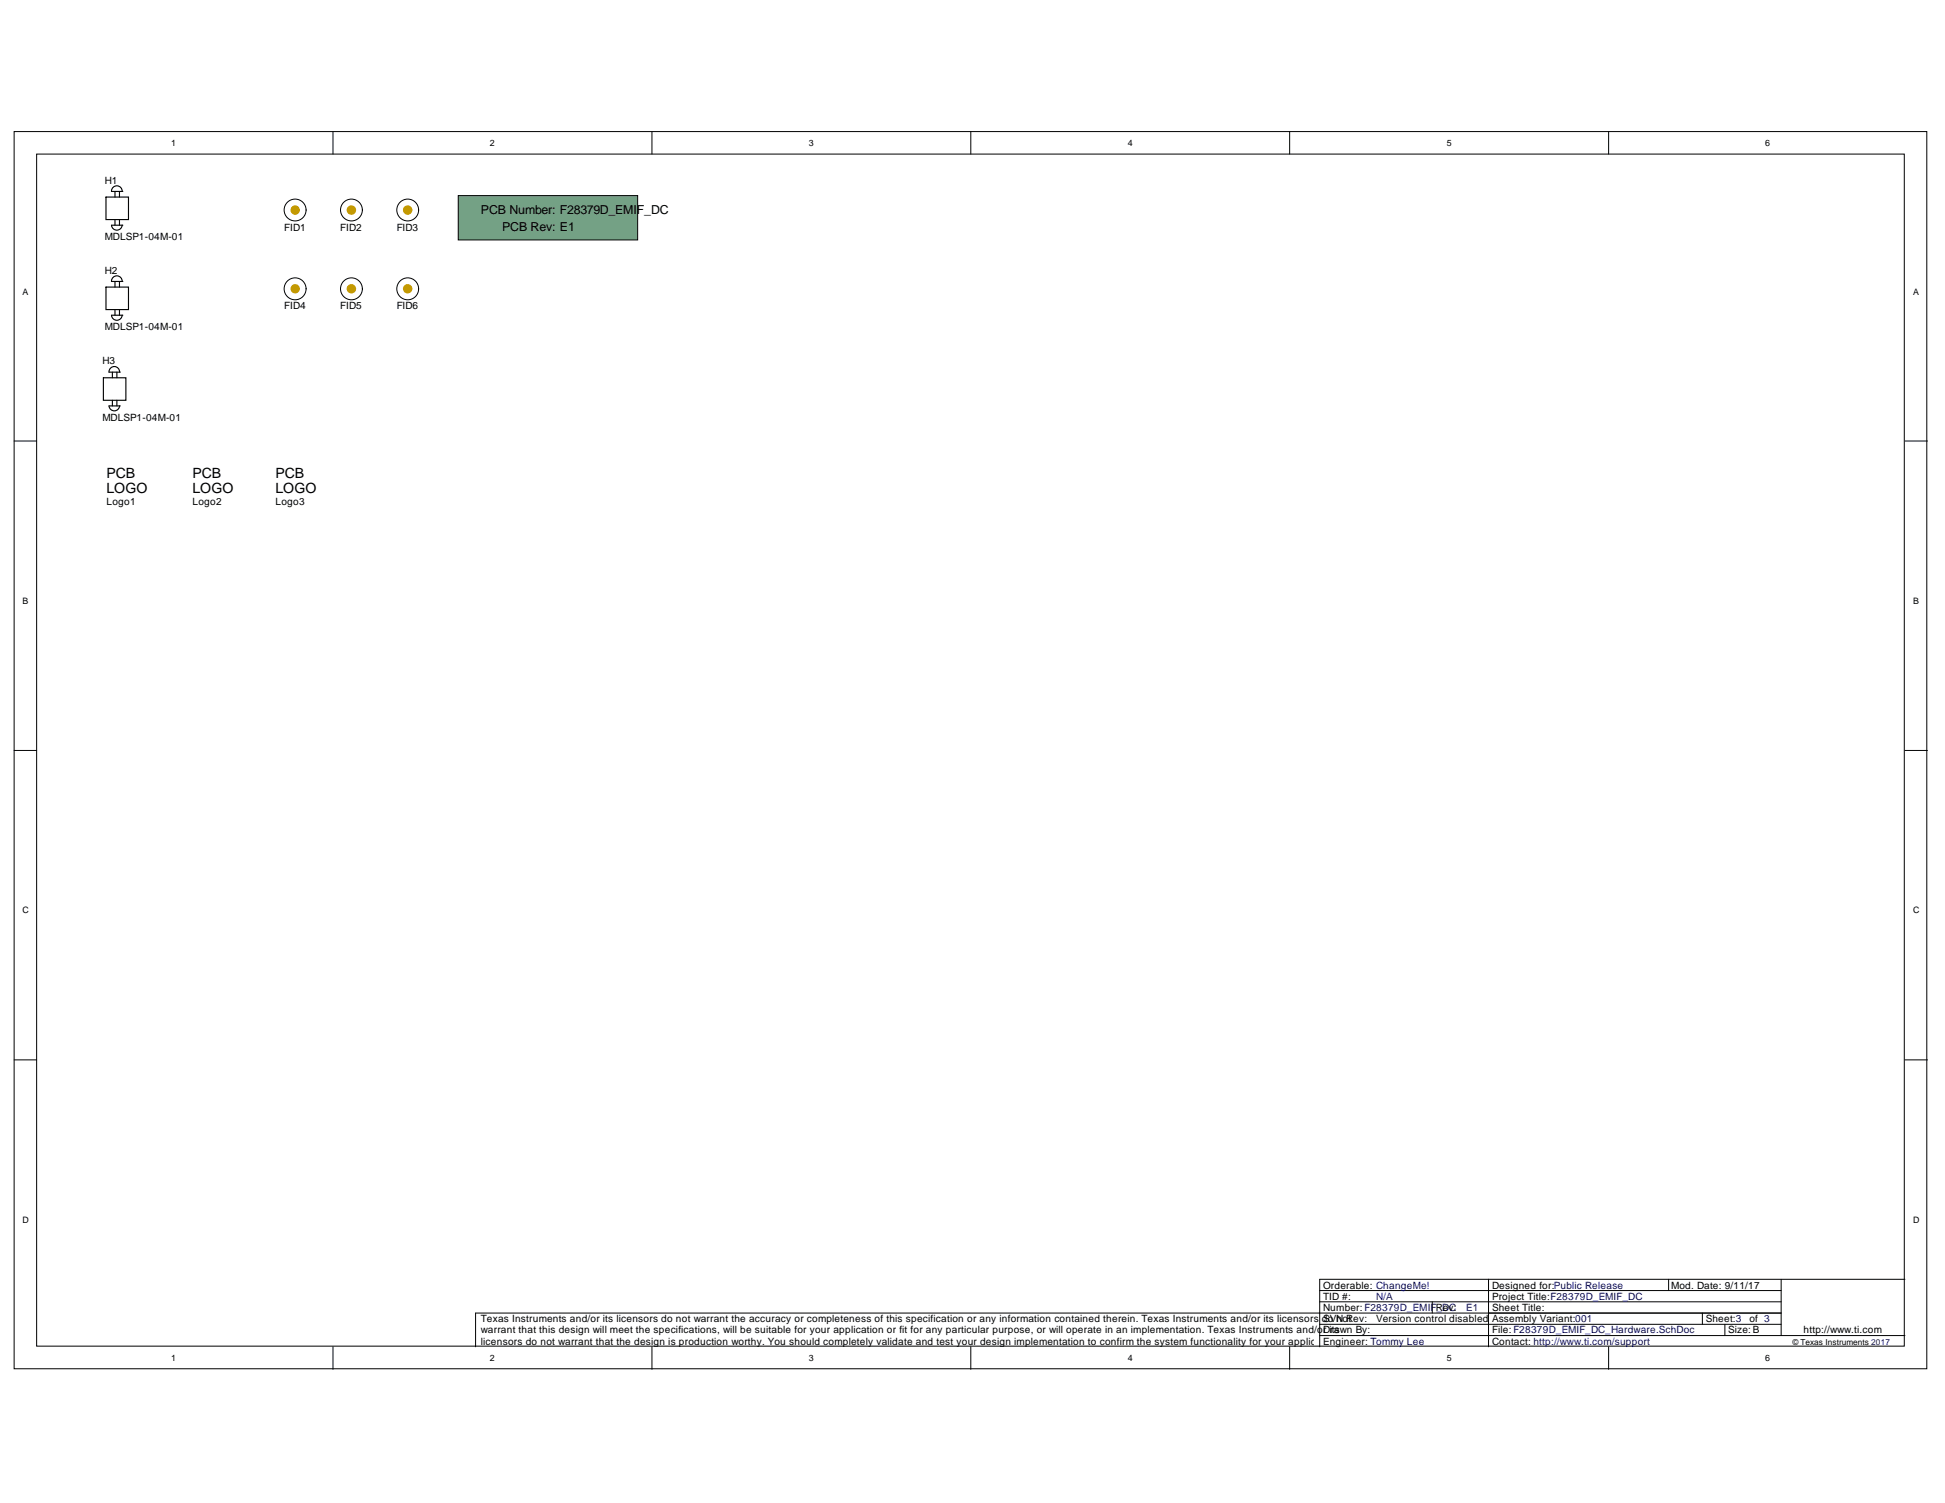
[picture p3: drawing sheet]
<svg xmlns="http://www.w3.org/2000/svg" width="279mm" height="216mm" viewBox="0 0 279 216" stroke-linecap="round" stroke-linejoin="round" font-family="sans-serif">
<g fill="#fff" stroke="#000" stroke-width=".14">
<path d="M2 18.9h274.8v177.7h-274.8z"/>
<path d="M5.3 22.1h268.3v171.3h-268.3z"/>
</g>
<g fill="none" stroke="#000" stroke-width=".14">
<path d="M47.8 18.9v3.2M93.7 18.9v3.2M139.5 18.9v3.2M185.3 18.9v3.2M231.1 18.9v3.2M2 63.4h3.3M273.6 63.4h3.3M2 107.8h3.3M273.6 107.8h3.3M2 152.2h3.3M273.6 152.2h3.3M47.8 193.5v3.2"/>
<path d="M93.7 193.5v3.2M139.5 193.5v3.2M185.3 193.5v3.2M189.6 191.8h84M189.6 190.2h66.3M189.6 187h66.3M189.6 185.4h66.3M205.7 187v1.6M213.8 183.8h-24.2v9.7M231.1 193.5v3.2M239.7 183.8v1.6M244.5 188.6v1.6"/>
<path d="M247.8 190.2v1.6M255.9 188.6h-187.6v4.9M255.9 183.8v8M273.6 183.8h-59.8v9.7"/>
</g>
<g fill="none" stroke="#000" stroke-width=".16">
<path d="M15.2 28.3h3.3v3.2h-3.3zM16.5 27.5v.8M16.5 31.5v.8M17.2 27.5v.8M17.2 31.5v.8M17.5 27.5a.77 .77 0 0 0-.7-.8 .77 .77 0 0 0-.8 .8h1.6M17.5 32.3a.77 .77 0 0 1-.7 .8 .77 .77 0 0 1-.8-.8h1.6M14.9 54.3h3.2v3.2h-3.2zM15.2 41.2h3.3v3.3h-3.3zM16.1 53.5v.8M16.1 57.5v.8M16.5 40.4v.8"/>
<path d="M16.5 44.5v.8M16.8 53.5v.8M16.8 57.5v.8M17.2 40.4v.8M17.2 44.5v.8M17.2 58.3a.76 .76 0 0 1-.8 .7 .76 .76 0 0 1-.7-.7h1.6M17.2 53.5a.76 .76 0 0 0-.8-.8 .76 .76 0 0 0-.7 .8h1.6M17.5 40.4a.77 .77 0 0 0-.7-.8 .77 .77 0 0 0-.8 .8h1.6M17.5 45.3a.77 .77 0 0 1-.7 .7 .77 .77 0 0 1-.8-.7h1.6"/>
</g>
<circle cx="50.5" cy="30.2" r="1.57" fill="#fff" stroke="#000" stroke-width=".14"/>
<circle cx="50.5" cy="30.2" r=".61" fill="#c39800" stroke="#c39800" stroke-width=".14"/>
<circle cx="42.4" cy="30.2" r="1.57" fill="#fff" stroke="#000" stroke-width=".14"/>
<circle cx="42.4" cy="30.2" r=".6" fill="#c39800" stroke="#c39800" stroke-width=".14"/>
<circle cx="58.6" cy="30.2" r="1.57" fill="#fff" stroke="#000" stroke-width=".14"/>
<circle cx="58.6" cy="30.2" r=".61" fill="#c39800" stroke="#c39800" stroke-width=".14"/>
<circle cx="50.5" cy="41.5" r="1.57" fill="#fff" stroke="#000" stroke-width=".14"/>
<circle cx="50.5" cy="41.5" r=".6" fill="#c39800" stroke="#c39800" stroke-width=".14"/>
<circle cx="42.4" cy="41.5" r="1.58" fill="#fff" stroke="#000" stroke-width=".14"/>
<circle cx="42.4" cy="41.5" r=".6" fill="#c39800" stroke="#c39800" stroke-width=".14"/>
<circle cx="58.6" cy="41.5" r="1.57" fill="#fff" stroke="#000" stroke-width=".14"/>
<circle cx="58.6" cy="41.5" r=".6" fill="#c39800" stroke="#c39800" stroke-width=".14"/>
<path d="M65.8 28.1h25.8v6.4h-25.8z" fill="#74a185" stroke="#000" stroke-width=".14"/>
<g font-size="2">
<text x="15.3" y="70.8">LOGO</text>
<text x="15.3" y="68.7">PCB</text>
<text x="27.7" y="70.8">LOGO</text>
<text x="27.7" y="68.7">PCB</text>
<text x="39.6" y="70.8">LOGO</text>
<text x="39.6" y="68.7">PCB</text>
</g>
<g font-size="1.8">
<text x="69.1" y="30.7">PCB Number: F28379D_EMIF_DC</text>
<text x="72.1" y="33.1">PCB Rev: E1</text>
</g>
<g font-size="1.4">
<text x="15.1" y="26.4">H1</text>
<text x="15.1" y="34.5">MDLSP1-04M-01</text>
<text x="40.8" y="33.1">FID1</text>
<text x="48.9" y="33.1">FID2</text>
<text x="57" y="33.1">FID3</text>
<text x="15.1" y="39.3">H2</text>
<text x="15.1" y="47.4">MDLSP1-04M-01</text>
<text x="40.8" y="44.5">FID4</text>
<text x="48.9" y="44.5">FID5</text>
<text x="57" y="44.5">FID6</text>
<text x="14.7" y="52.3">H3</text>
<text x="14.7" y="60.4">MDLSP1-04M-01</text>
<text x="15.3" y="72.6">Logo1</text>
<text x="27.7" y="72.6">Logo2</text>
<text x="39.6" y="72.6">Logo3</text>
<text x="190.1" y="185.1">Orderable: ChangeMe!</text>
<text x="214.4" y="185.1">Designed for:Public Release</text>
<text x="240.1" y="185.1">Mod. Date: 9/11/17</text>
<text x="69.1" y="189.9">Texas Instruments and/or its licensors do not warrant the accuracy or completeness of this specification or any information contained therein. Texas Instruments and/or its licensors</text>
<text x="69.1" y="191.5">warrant that this design will meet the specifications, will be suitable for your application or fit for any particular purpose, or will operate in an implementation. Texas Instruments and/orDirta</text>
<text x="189.9" y="189.9">dSoVN t</text>
<text x="190.1" y="188.3">Number: F28379D_EMIFRev:</text>
<text x="190.1" y="186.7">TID #:</text>
<text x="191.8" y="191.5">swn By:</text>
<text x="192" y="189.9">noRev:</text>
<text x="197.7" y="189.9">Version control disabled</text>
<text x="214.4" y="188.3">Sheet Title:</text>
<text x="214.4" y="191.5">File: F28379D_EMIF_DC_Hardware.SchDoc</text>
<text x="214.4" y="186.7">Project Title:F28379D_EMIF_DC</text>
<text x="214.4" y="189.9">Assembly Variant:001</text>
<text x="245" y="189.9">Sheet:3</text>
<text x="248.3" y="191.5">Size: B</text>
<text x="251.3" y="189.9">of 3</text>
<text x="259.1" y="191.5">http://www.ti.com</text>
<text x="69.1" y="193.1">licensors do not warrant that the design is production worthy. You should completely validate and test your design implementation to confirm the system functionality for your applica</text>
<text x="189.9" y="193.1">tEng</text>
<text x="190.3" y="193.1">ion.ineer: Tommy Lee</text>
<text x="214.4" y="193.1">Contact: http://www.ti.com/support</text>
</g>
<g font-size="1.4" fill="#000080">
<text x="197.7" y="186.7">N/A</text>
<text x="206.3" y="188.3">_DC</text>
<text x="210.6" y="188.3">E1</text>
</g>
<g font-size="1.3">
<text x="24.6" y="21">1</text>
<text x="70.4" y="21">2</text>
<text x="116.2" y="21">3</text>
<text x="162" y="21">4</text>
<text x="207.8" y="21">5</text>
<text x="253.6" y="21">6</text>
<text x="3.2" y="42.3">A</text>
<text x="274.8" y="42.3">A</text>
<text x="3.2" y="86.7">B</text>
<text x="274.8" y="86.7">B</text>
<text x="3.2" y="131.2">C</text>
<text x="274.8" y="131.2">C</text>
<text x="3.2" y="175.6">D</text>
<text x="274.8" y="175.6">D</text>
<text x="24.6" y="195.5">1</text>
<text x="70.4" y="195.5">2</text>
<text x="116.2" y="195.5">3</text>
<text x="162" y="195.5">4</text>
<text x="207.8" y="195.5">5</text>
<text x="253.6" y="195.5">6</text>
</g>
<text font-size="1.2" x="257.5" y="193.2">© Texas Instruments 2017</text>
</svg>
